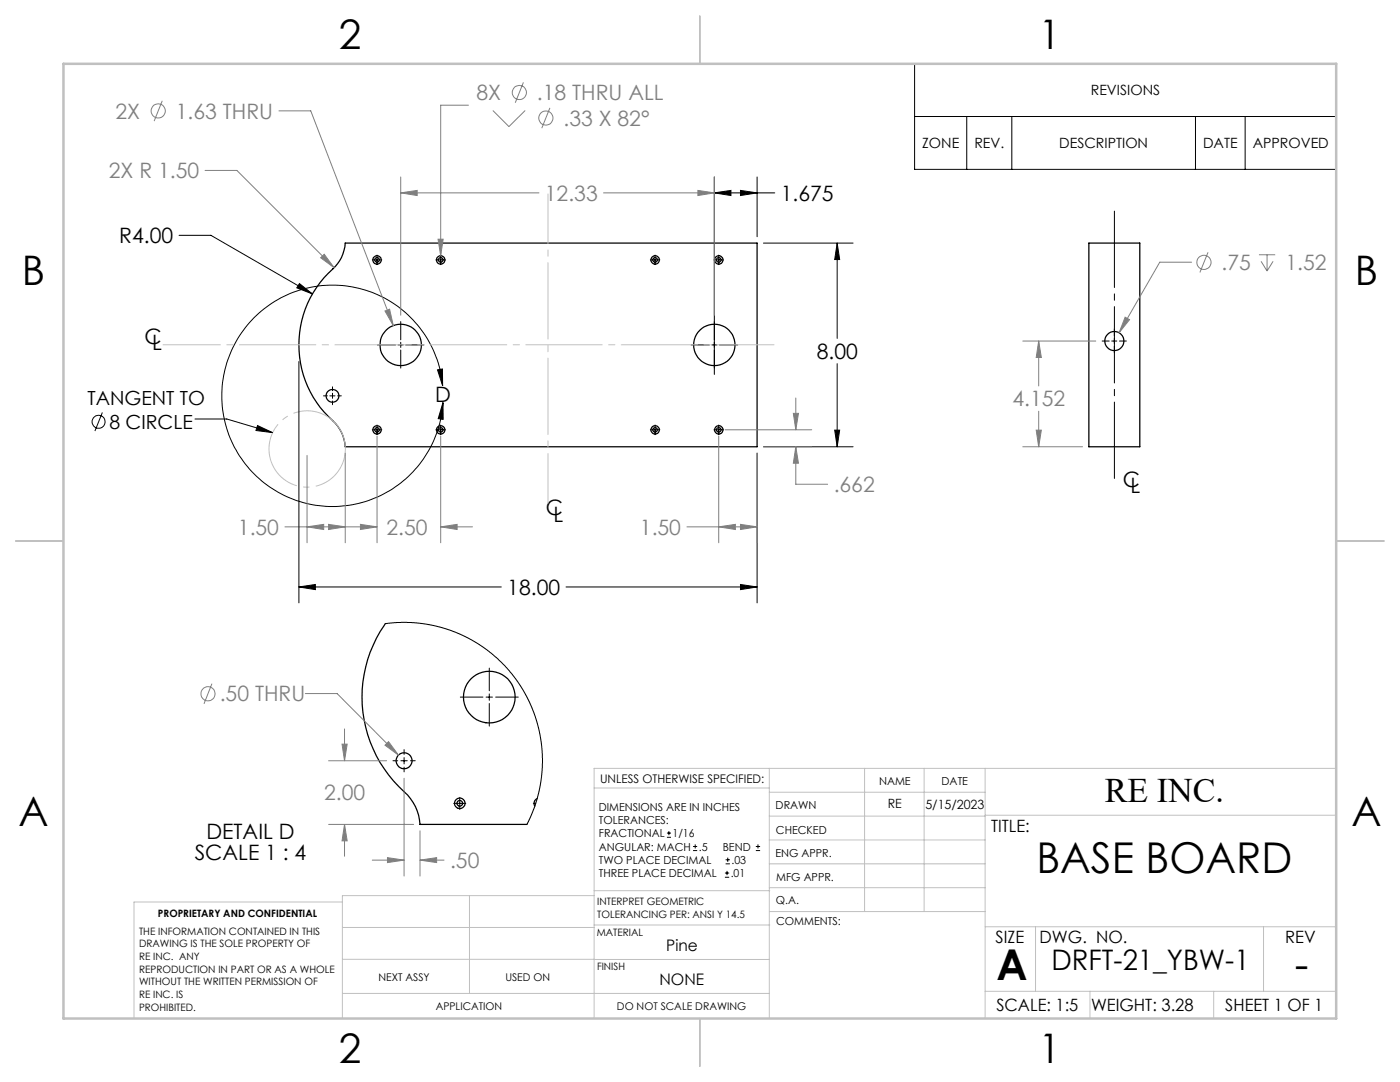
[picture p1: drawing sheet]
<svg xmlns="http://www.w3.org/2000/svg" width="279mm" height="216mm" viewBox="0 0 279 216" stroke-linecap="round" stroke-linejoin="round" font-family="sans-serif">
<g fill="none" stroke="#000" stroke-width=".25">
<path d="M68.9 48.5h82.2v40.6h-82.2a8.2 8.2 0 0 0-3.4-6 20.4 20.4 0 0 1 1.4-29.9 7.4 7.4 0 0 0 2-4.7zM217.3 48.5h10.2v40.6h-10.2zM76.9 124.4a25.5 25.5 0 0 0 4.5 34.2 9.4 9.4 0 0 1 2.4 5.9h21.4M107.2 159.3a1.02 1.02 0 0 0-.4 1.5"/>
<circle cx="75.2" cy="51.9" r=".85"/>
<circle cx="75.3" cy="51.9" r=".46"/>
<circle cx="87.9" cy="51.9" r=".85"/>
<circle cx="88" cy="51.9" r=".46"/>
<circle cx="130.7" cy="51.9" r=".46"/>
<circle cx="130.8" cy="51.9" r=".84"/>
<circle cx="143.4" cy="51.9" r=".46"/>
<circle cx="143.5" cy="51.9" r=".84"/>
<circle cx="66.4" cy="79" r="1.28"/>
<circle cx="80" cy="68.8" r="4.1"/>
<circle cx="142.6" cy="68.8" r="4.1"/>
<circle cx="222.4" cy="68.1" r="1.91"/>
<circle cx="75.2" cy="85.8" r=".45"/>
<circle cx="75.2" cy="85.8" r=".84"/>
<circle cx="87.9" cy="85.8" r=".45"/>
<circle cx="87.9" cy="85.8" r=".84"/>
<circle cx="130.7" cy="85.8" r=".45"/>
<circle cx="130.8" cy="85.8" r=".83"/>
<circle cx="143.4" cy="85.8" r=".45"/>
<circle cx="143.5" cy="85.8" r=".83"/>
<circle cx="97.6" cy="139.1" r="5.2"/>
<circle cx="80.6" cy="151.8" r="1.6"/>
<circle cx="91.8" cy="160.3" r="1.05"/>
<circle cx="91.8" cy="160.3" r=".56"/>
</g>
<g fill="none" stroke="#000" stroke-width=".2">
<path d="M182.5 12.7h84.2v21.1h-84.2zM142.6 38.5l3.3-.5v1zM142.6 35.3v39.4M142.6 38.5h12M147.8 38l3.3 .5-3.3 .5zM151.1 35.3v11.9M182.5 23.2h84.2M192.9 23.2v10.6M201.9 23.2v10.6M238.6 23.2v10.6M248.5 23.2v10.6M35.7 47h6.4l20.3 11.7"/>
<path d="M59.8 56.6l2.6 2.1-3.2-1.3zM74.3 51.9h1.9M75.2 50.9v1.9M87 51.9h1.9M87.9 50.9v1.9M129.8 51.9h1.9M130.7 50.9v1.9M142.5 51.9h1.9M143.4 50.9v1.9M152.4 48.5h17.9M167.1 48.5l.5 3.3h-1zM167.1 48.5v19"/>
<path d="M59.7 72.1v48.2M64.6 79h.7M65.8 79h1.1M66.4 77.2v.8M66.4 78.5v1M67.4 79h.7M75.3 68.8h3.7M79.4 68.8h1.1M80 64.2v3.6M80 68.3v1M80 69.9v3.5M81 68.8h3.6"/>
<path d="M87.3 73.8l1-.2v3.4zM88.3 77a22.1 22.1 0 0 0-33.6-16.8 22.1 22.1 0 0 0 0 37.6 22.1 22.1 0 0 0 33.6-16.8l.1-.7M137.9 68.8h3.7M142.1 68.8h1M143.6 68.8h3.6M167.1 72.6v16.5M220 68.1h1.4M221.9 68.1h1M222.4 65.6v1.4M222.4 67.5v1M222.4 69.1v1.3M223.4 68.1h1.4"/>
<path d="M20.4 82.3l-1.5 3.7M38.9 83.6h6.4l9.1 2.7M51.4 84.9l3 1.4-3.3-.4zM66.4 80v.8M74.3 85.8h1.9M75.2 84.8v1.9M87 85.8h1.9M87.9 84.8v1.9M88.4 80.3v3.4l-.9-.2zM129.8 85.8h1.9M130.7 84.8v1.9M142.5 85.8h1.9"/>
<path d="M143.4 84.8v1.9M151.1 90.4v29.9M152.4 89.1h17.9M166.6 85.8h1l-.5 3.3zM59.7 117.1l3.2-.5v1.1zM59.7 117.1h40.3M113 117.1h38.1M147.8 116.6l3.3 .5-3.3 .6zM76.9 124.4l3.1-.2 4.4 .2 3.3 .7 3.9 1.3 3.4 1.8 3.1 2.2 2.8 2.6 2.3 2.8 1.9 3.1 1.4 3.2 1.2 4 .5 3.7v3.5l-.5 3.9-1 3.8-1.5 3.5M91.9 139.1h4.5M97 139.1h1.3M97.6 133.3v4.5"/>
<path d="M97.6 138.5v1.2M98.9 139.1h4.5M78.4 151.8h1M80 151.8h1.3M80.6 149.6v.9M80.6 151.2v1.2M80.6 153.1v.9M81.9 151.8h1M91.8 159.1v2.4M97.6 140.4v4.5M90.6 160.3h2.4M106.4 160.3h.5"/>
<path d="M133.1 167.1h.8M133.1 166.2h.8M133.5 165.8v.9M138.3 169.7h.8M138.3 168.9h.8M138.7 168.5v.8M144.7 175h.8M144.7 174.2h.8M144.8 172.4h.9M144.8 171.6h.9M145.1 173.8v.8M145.2 171.1v.9"/>
<path d="M150.8 169.7h.9M150.8 168.9h.9M151.3 168.5v.8"/>
<circle cx="19.7" cy="84.2" r="1.31"/>
</g>
<g fill="none" stroke="#808080" stroke-width=".2">
<path d="M104.5 16.4l-1.7 4.1M32.4 20.1l-1.6 4.1M40.9 34h6.4l19.4 19.4M55.7 22.1h6.3l16.5 42.9M80 38.5l3.3-.5v1zM80 35.3v27.6M80 38.5h27.6M93.5 21h-5.6v30M98.4 22l3.2 3.3 3.2-3.3M109.7 21.5l-1.6 4.1M120.4 38.5h22.2M139.3 38l3.3 .5-3.3 .5z"/>
<path d="M142.6 35.3v27.6M64 51.4l.7-.7 2 2.7zM87.4 47.7h1l-.5 3.3zM237.8 52.3h-6.3l-8.2 14.1M241.1 50.3l-1.6 4.1M251.2 50.8h3.3M251.7 52.1l1.2 2M252.9 50.8v3.3M254.1 52.1l-1.2 2M76.8 62.1l1-.4 .7 3.3zM158.8 79.4v6.4M204.1 68.1h14.6"/>
<path d="M207.3 68.1l.5 3.2h-1zM207.3 68.1v8.9M224.5 63.3l.9 .5-2.1 2.6zM61.3 90.9v17.4M68.9 90.4v17.9M75.2 87v21.3M87.9 87v21.3M143.4 87v21.3M144.7 85.8h17.3M151.1 90.4v17.9M152.4 89.1h9.6M158.3 82.5h1l-.5 3.3z"/>
<path d="M158.8 89.1l.5 3.3h-1zM158.8 89.1v7.5h6.4M204.1 89.1h11.9M206.8 85.8h1l-.5 3.3zM207.3 82.1v7M56.9 105.1h18.3M61.3 105.1l3.3-.5v1.1zM65.6 104.6l3.3 .5-3.3 .6zM71.9 104.6l3.3 .5-3.3 .6zM87.9 105.1l3.3-.5v1.1zM87.9 105.1h6.4M137.1 105.1h14"/>
<path d="M143.4 105.1l3.4-.5v1.1zM147.8 104.6l3.3 .5-3.3 .6zM42.3 136.4l-1.6 4M60.9 138.4h6.4l12.2 12.3M65.6 151.8h11.6M68.3 148.5h1l-.5 3.3zM68.8 145.5v6.3M76.8 148.7l.7-.7 2 2.7zM80.6 155.3v19.5M65.6 164.5h16.9M68.8 164.5l.5 3.3h-1zM68.8 164.5v6.4"/>
<path d="M74.3 171.6h6.3M77.3 171.1l3.3 .5-3.3 .5zM83.8 171.6l3.3-.5v1zM83.8 165.8v9M83.8 171.6h4.8"/>
<circle cx="103.6" cy="18.5" r="1.41"/>
<circle cx="31.6" cy="22.1" r="1.41"/>
<circle cx="108.9" cy="23.6" r="1.42"/>
<circle cx="240.3" cy="52.4" r="1.41"/>
<circle cx="41.5" cy="138.4" r="1.41"/>
</g>
<path d="M68.6 87.4a7.6 7.6 0 0 0-12.8-3.1 7.6 7.6 0 0 0 3.5 12.7 7.6 7.6 0 0 0 9.4-9.3l-.1-.3" fill="none" stroke="#c0c0c0" stroke-width=".2" stroke-dasharray="15.2 1.3 1.3 1.3" stroke-dashoffset="2.7" stroke-linecap="butt"/>
<path d="M222.4 42.1v53.4" fill="none" stroke="#000" stroke-width=".2" stroke-dasharray="15.2 1.3 1.3 1.3"/>
<path d="M154.5 68.8h-122" fill="none" stroke="#c0c0c0" stroke-width=".2" stroke-dasharray="15.2 1.3 1.3 1.3" stroke-dashoffset="3.8"/>
<path d="M109.4 38.7v61.7" fill="none" stroke="#c0c0c0" stroke-width=".2" stroke-dasharray="15.2 1.3 1.3 1.3" stroke-dashoffset="5.3"/>
<g fill="none" stroke="#c0c0c0" stroke-width=".2">
<path d="M118.6 157.2h34.9M153.5 153.3v49.9M153.5 158.1h43.1M172.5 153.3v28.6M184.4 153.3v28.6M196.6 153.3v49.9M266.7 153.3h-148.1v49.9M68.3 180h-41.6v23.2M93.7 178.7v19.5M118.6 178.7h-50.3v24.5M118.6 177.7h35M153.5 167.6h43.1"/>
<path d="M153.5 162.8h43.1M153.5 172.4h43.1M153.5 177.1h43.1M196.6 162.7h70.1M68.3 198.2h85.2M68.3 191.4l85.2 .1M68.3 185.1h50.3M118.6 184.6h35M153.6 181.9h43M196.6 197.8h70.1M196.6 184.9h70.1M206.7 184.9v12.9"/>
<path d="M217.5 197.8v5.4M242.2 197.8v5.4M252.2 184.9v12.9"/>
</g>
<path d="M139.7 3.2v9.5M3.1 107.9h9.6M266.7 107.9h9.5M139.7 203.2v9.6" fill="none" stroke="#c0c0c0" stroke-width=".25"/>
<path d="M12.7 12.7h254v190.5h-254z" fill="none" stroke="#c0c0c0" stroke-width=".5"/>
<g fill="#000">
<path d="M51.4 84.9l3 1.4-3.3-.4z"/>
<path d="M87.3 73.8l1-.2v3.4zM88.4 80.3v3.4l-.9-.2z"/>
</g>
<path d="M65.6 104.6l3.3 .5-3.3 .6zM61.3 105.1l3.3-.5v1.1z" fill="#808080"/>
<path d="M147.8 116.6l3.3 .5-3.3 .6zM59.7 117.1l3.2-.5v1.1zM167.1 48.5l.5 3.3h-1zM166.6 85.8h1l-.5 3.3zM59.8 56.6l-.6 .8 3.2 1.3zM142.6 38.5l3.3-.5v1zM147.8 38l3.3 .5-3.3 .5z" fill="#000"/>
<path d="M64.7 50.7l-.7 .7 2.7 2zM76.8 62.1l1.7 2.9-.7-3.3zM71.9 104.6l3.3 .5-3.3 .6zM87.9 105.1l3.3-.5v1.1zM143.4 105.1l3.4-.5v1.1zM147.8 104.6l3.3 .5-3.3 .6zM87.4 47.7l.5 3.3 .5-3.3zM80 38.5l3.3-.5v1zM139.3 38l3.3 .5-3.3 .5zM158.3 82.5h1l-.5 3.3zM158.8 89.1l.5 3.3h-1zM224.5 63.3l-1.2 3.1 2.1-2.6zM206.8 85.8h1l-.5 3.3zM207.3 68.1l.5 3.2h-1zM68.8 164.5l.5 3.3h-1zM68.3 148.5h1l-.5 3.3zM83.8 171.6l3.3-.5v1zM77.3 171.1l3.3 .5-3.3 .5zM77.5 148l-.7 .7 2.7 2z" fill="#808080"/>
<g font-size="8.5">
<text x="206.8" y="174.2">BASE BOARD</text>
<text x="198.9" y="195.5">A</text>
<text x="258.4" y="195.4">-</text>
</g>
<g font-size="8.1">
<text x="67.6" y="9.7">2</text>
<text x="207.3" y="9.7">1</text>
<text x="4.4" y="57">B</text>
<text x="270.4" y="57">B</text>
<text x="3.7" y="164.9">A</text>
<text x="269.7" y="164.9">A</text>
<text x="67.6" y="212.2">2</text>
<text x="207.3" y="212.2">1</text>
</g>
<text font-size="6.9" x="220.5" y="160.1">RE INC.</text>
<text font-size="5.6" x="209.8" y="193.5">DRFT-21_YBW-1</text>
<g font-size="4.2" fill="#808080">
<text x="23" y="23.7">2X</text>
<text x="35.1" y="23.7">1.63 THRU</text>
<text x="95.1" y="20">8X</text>
<text x="107.2" y="20">.18 THRU ALL</text>
<text x="112.5" y="25.1">.33 X 82°</text>
<text x="21.7" y="35.6">2X R 1.50</text>
<text x="108.7" y="40.1">12.33</text>
<text x="243.8" y="53.9">.75</text>
<text x="256.5" y="53.9">1.52</text>
<text x="202" y="81.1">4.152</text>
<text x="166.4" y="98.2">.662</text>
<text x="47.5" y="106.7">1.50</text>
<text x="77.1" y="106.7">2.50</text>
<text x="127.7" y="106.7">1.50</text>
<text x="43.9" y="140">.50 THRU</text>
<text x="64.7" y="159.7">2.00</text>
<text x="89.8" y="173.2">.50</text>
</g>
<g font-size="4.2">
<text x="155.8" y="40.1">1.675</text>
<text x="23.8" y="48.5">R4.00</text>
<text x="28.9" y="68.7">C</text>
<text x="30.4" y="69.9">L</text>
<text x="163" y="71.6">8.00</text>
<text x="86.8" y="80.2">D</text>
<text x="224.1" y="97.2">C</text>
<text x="225.6" y="98.4">L</text>
<text x="108.9" y="102.9">C</text>
<text x="110.5" y="104.1">L</text>
<text x="101.2" y="118.7">18.00</text>
<text x="41.2" y="167.4">DETAIL D</text>
<text x="38.9" y="171.6">SCALE 1 : 4</text>
</g>
<g font-size="3.9">
<text x="17.4" y="80.7">TANGENT TO</text>
<text x="21.8" y="85.6">8 CIRCLE</text>
</g>
<g font-size="3.4">
<text x="197.8" y="166">TITLE:</text>
<text x="198.7" y="188.1">SIZE</text>
<text x="207.5" y="188.1">DWG. NO.</text>
<text x="256.5" y="188.2">REV</text>
<text x="198.8" y="201.7">SCALE: 1:5</text>
<text x="217.7" y="201.8">WEIGHT: 3.28</text>
<text x="244.5" y="201.7">SHEET 1 OF 1</text>
</g>
<g font-size="3.2">
<text x="133" y="189.8">Pine</text>
<text x="131.6" y="196.6">NONE</text>
</g>
<g font-size="2.8">
<text x="217.7" y="19">REVISIONS</text>
<text x="184" y="29.6">ZONE</text>
<text x="194.5" y="29.6">REV.</text>
<text x="211.4" y="29.6">DESCRIPTION</text>
<text x="240.1" y="29.6">DATE</text>
<text x="250" y="29.6">APPROVED</text>
</g>
<g font-size="2.5">
<text x="177.2" y="161.3">RE</text>
<text x="184.7" y="161.4">5/15/2023</text>
</g>
<text font-size="2.4" x="119.8" y="156.2">UNLESS OTHERWISE SPECIFIED:</text>
<g font-size="2.2">
<text x="119.5" y="161.8">DIMENSIONS ARE IN INCHES</text>
<text x="154.8" y="161.4">DRAWN</text>
<text x="175.4" y="156.6">NAME</text>
<text x="187.9" y="156.7">DATE</text>
<text x="119.5" y="164.4">TOLERANCES:</text>
<text x="119.5" y="167.1">FRACTIONAL</text>
<text x="134.2" y="167.1">1/16</text>
<text x="154.9" y="166.3">CHECKED</text>
<text x="119.5" y="172.4">TWO PLACE DECIMAL</text>
<text x="119.5" y="169.7">ANGULAR: MACH</text>
<text x="139.5" y="169.7">.5</text>
<text x="144.2" y="169.7">BEND</text>
<text x="146" y="172.4">.03</text>
<text x="154.8" y="171">ENG APPR.</text>
<text x="119.5" y="175">THREE PLACE DECIMAL</text>
<text x="145.8" y="175">.01</text>
<text x="154.9" y="175.7">MFG APPR.</text>
<text x="154.9" y="180.4">Q.A.</text>
<text x="154.9" y="184.6">COMMENTS:</text>
</g>
<g font-size="2.1">
<text x="75.5" y="195.7">NEXT ASSY</text>
<text x="100.9" y="195.7">USED ON</text>
<text x="86.9" y="201.5">APPLICATION</text>
<text x="123.1" y="201.6">DO NOT SCALE DRAWING</text>
</g>
<g font-size="2">
<text x="31.5" y="182.9">PROPRIETARY AND CONFIDENTIAL</text>
<text x="119.2" y="180.6">INTERPRET GEOMETRIC</text>
<text x="119.2" y="183.1">TOLERANCING PER: ANSI Y 14.5</text>
<text x="27.8" y="186.5">THE INFORMATION CONTAINED IN THIS</text>
<text x="27.8" y="189">DRAWING IS THE SOLE PROPERTY OF</text>
<text x="27.8" y="191.6">RE INC. ANY</text>
<text x="119.1" y="186.7">MATERIAL</text>
<text x="27.8" y="194.1">REPRODUCTION IN PART OR AS A WHOLE</text>
<text x="27.8" y="196.6">WITHOUT THE WRITTEN PERMISSION OF</text>
<text x="119.1" y="193.5">FINISH</text>
<text x="27.8" y="199.1">RE INC. IS</text>
<text x="27.8" y="201.7">PROHIBITED.</text>
</g>
</svg>
